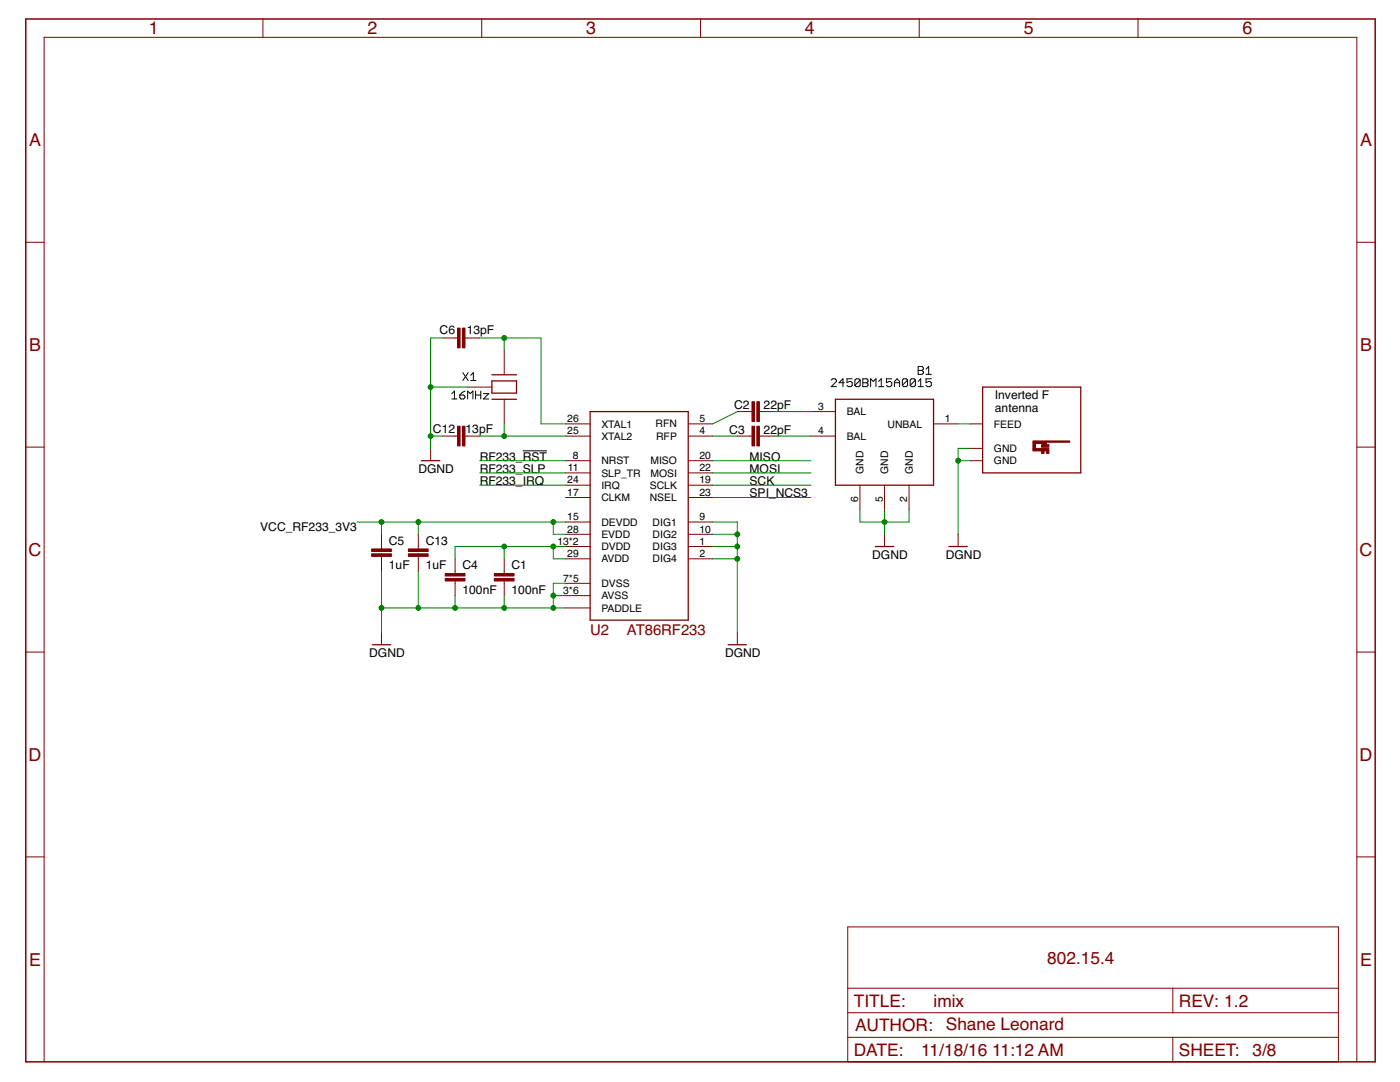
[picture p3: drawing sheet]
<svg xmlns="http://www.w3.org/2000/svg" width="279mm" height="216mm" viewBox="0 0 279 216" stroke-linecap="round" stroke-linejoin="round" font-family="sans-serif">
<g fill="none" stroke="#000" stroke-width=".2">
<path d="M90.2 78.5l.5-.5v1.6M90.2 79.6h1M91.8 78.8h.7l.3 .3v.2l-.3 .3h-.5l-.2-.3zM92.4 74.4l1 1.5M92.8 78l-.5 .3-.5 .5M93.3 79.6v-1.6l.6 .5 .5-.5v1.6M93.4 74.4l-1 1.5M94 74.9l.5-.5v1.5M94 75.9h1M94.9 78.8h1M94.9 78v1.6M95.9 78v1.6"/>
<path d="M96.5 78.5h1l-1 1.1h1M165.9 75.8l.2-.2h.6l.2 .2v.3l-1 1.1h1M168.5 76.4h-1.1l.8-.8v1.6M170.1 75.6h-1.1v.8l.5-.3h.3l.3 .3v.5l-.3 .3h-.5l-.3-.3M171.7 75.8v1.1l-.3 .3h-.5l-.3-.3M171.7 75.8l-.3-.2h-.5l-.3 .2v1.1M171.7 75.8l-1.1 1.1M172.2 75.6h.8l.2 .2v.3l-.2 .3 .2 .2v.3l-.2 .3h-.8zM172.2 76.4h.8M173.8 77.2v-1.6l.5 .5 .5-.5v1.6M175.3 77.2h1.1M175.3 76.1l.6-.5v1.6"/>
<path d="M178 75.6h-1.1v.8l.5-.3h.3l.3 .3v.5l-.3 .3h-.5l-.3-.3M178.5 76.4h1M178.5 77.2v-1.1l.5-.5 .5 .5v1.1M181.1 75.8v1.1l-.2 .3h-.6l-.2-.3M181.1 75.8l-.2-.2h-.6l-.2 .2v1.1M181.1 75.8l-1 1.1M182.7 75.8v1.1l-.3 .3h-.5l-.2-.3M182.7 75.8l-.3-.2h-.5l-.2 .2v1.1M182.7 75.8l-1 1.1M183.2 77.2h1.1M183.2 76.1l.5-.5v1.6M183.2 73.1h.8l.3 .3v.3l-.3 .2 .3 .3v.2l-.3 .3h-.8z"/>
<path d="M183.2 73.9h.8M184.8 74.7h1.1M184.8 73.7l.5-.6v1.6M185.9 75.6h-1.1v.8l.5-.3h.3l.3 .3v.5l-.3 .3h-.5l-.3-.3M104.3 90h4.9"/>
</g>
<g fill="#800000" stroke="#800000" stroke-width=".2">
<path d="M88.9 115.4h3.9v.5h-3.9z"/>
<path d="M88.9 114.4h3.9v.5h-3.9z"/>
<path d="M98.7 115.4h3.9v.5h-3.9z"/>
<path d="M98.7 114.4h3.9v.5h-3.9z"/>
<path d="M74.2 110.5h3.9v.5h-3.9z"/>
<path d="M74.2 109.5h3.9v.5h-3.9z"/>
<path d="M150.1 80.2h.5v3.9h-.5z"/>
<path d="M151 80.2h.6v3.9h-.6z"/>
<path d="M150.1 85h.5v4h-.5z"/>
<path d="M151 85h.6v4h-.6z"/>
<path d="M81.5 110.5h3.9v.5h-3.9z"/>
<path d="M81.5 109.5h3.9v.5h-3.9z"/>
<path d="M92.3 85h.5v4h-.5z"/>
<path d="M91.3 85h.5v4h-.5z"/>
<path d="M92.3 65.5h.5v3.9h-.5z"/>
<path d="M91.3 65.5h.5v3.9h-.5z"/>
<path d="M208.8 90h.5v.5h-.5z"/>
<path d="M207.9 90h.5v.5h-.5z"/>
<path d="M207.9 88.7h1.4v.5h-1.4z"/>
<path d="M208.3 88.5h.6v.2h-.6z"/>
<path d="M206.1 89.5h3.2v.5h-3.2z"/>
<path d="M206.1 88h.6v1.5h-.6z"/>
<path d="M206.6 88h2.2v.5h-2.2z"/>
<path d="M208.8 88h4.7v.2h-4.7z"/>
</g>
<g fill="none" stroke="#800000" stroke-width=".2">
<path d="M52.5 3.8v3.7M96.1 3.8v3.7M139.8 3.8v3.7M183.5 3.8v3.7M227.1 3.8v3.7M5.1 48.3h3.7M270.8 48.3h3.6M88.4 67.4h2.9M92.8 67.4h2.9M93.3 77.2h4.9M100.6 69.9v4.9M100.6 79.7v4.9"/>
<path d="M5.1 89.2h3.7M85.9 89.5v2.4M88.4 87h2.9M92.8 87h2.9M112.9 87h4.9M112.9 84.6h4.9M112.9 91.9h4.9M112.9 96.8h4.9M112.9 99.3h4.9M112.9 94.4h4.9M137.4 87h4.8M137.4 84.6h4.8"/>
<path d="M137.4 91.9h4.8M137.4 96.8h4.8M137.4 99.3h4.8M137.4 94.4h4.8M147.2 82.1h2.9M147.2 87h2.9M151.6 82.1h2.9M151.6 87h2.9M161.8 82.1h4.9M161.8 87h4.9M171.6 96.8v4.9M176.5 96.8v4.9"/>
<path d="M181.4 96.8v4.9M186.3 84.6h4.9M193.7 84.6h2.4M193.7 91.9h2.4M193.7 89.5h2.4M270.8 89.2h3.6M76.1 106.6v2.9M76.1 111v3M83.5 106.6v2.9M83.5 111v3M90.8 111.5v2.9M90.8 115.9v3"/>
<path d="M100.6 111.5v2.9M100.6 115.9v3M112.9 111.5h4.9M112.9 109.1h4.9M112.9 118.9h4.9M112.9 106.6h4.9M112.9 116.4h4.9M112.9 104.2h4.9M137.4 111.5h4.8M137.4 109.1h4.8M137.4 106.6h4.8M137.4 104.2h4.8"/>
<path d="M176.5 106.6v2.5M191.2 106.6v2.5M5.1 130.1h3.7M76.1 126.2v2.5M112.9 121.3h4.9M147.2 126.2v2.5M270.8 130.1h3.6M5.1 171h3.7M270.8 171h3.6M169.2 185h97.9v26.9h-97.9zM169.2 197.2h97.9M234.1 197.2v4.9"/>
<path d="M8.8 211.9v-204.4h262v204.4M169.2 202.1h97.9M169.2 207h97.9M234.1 207v4.9"/>
</g>
<path d="M98.2 79.7h4.9M98.2 74.8h4.9M98.2 76h4.9v2.4h-4.9zM166.7 79.7h19.6v17.1h-19.6zM196.1 77.2h19.6v17.2h-19.6zM84.1 91.9h3.7M117.8 82.1h19.6v41.6h-19.6zM174.7 109.1h3.7M189.4 109.1h3.6M74.3 128.7h3.7M145.3 128.7h3.7" fill="none" stroke="#800000" stroke-width=".25"/>
<path d="M5.1 3.8h269.3v208.1h-269.3z" fill="none" stroke="#800000" stroke-width=".3"/>
<g fill="none" stroke="#008000" stroke-width=".2">
<path d="M85.9 77.2h7.4M88.4 67.4h-2.5v22.1M95.7 67.4h12.3v17.2h4.9M100.6 67.4v2.5M85.9 87h2.5M95.7 87h17.2M95.7 96.8h17.2M95.7 91.9h17.2M95.7 94.4h17.2M100.6 84.6v2.4M142.2 87h5M142.2 96.8h19.6"/>
<path d="M142.2 91.9h19.6M142.2 94.4h19.6M142.2 99.3h19.6M147.2 82.1l-5 2.5M154.5 87h7.3M154.5 82.1h7.3M191.2 91.9h2.5M191.2 84.6h2.5M193.7 89.5h-2.5v17.1M71.2 104.2h41.7M76.1 104.2v2.4M76.1 114v12.2"/>
<path d="M83.5 104.2v2.4M83.5 114v7.3M90.8 118.9v2.4M100.6 109.1v2.4M100.6 118.9v2.4M110.4 104.2v2.4h2.5M110.4 109.1v2.4h2.5M110.4 118.9h2.5M112.9 116.4h-2.5v4.9M112.9 109.1h-22.1v2.4M142.2 104.2h5v22M142.2 106.6h5"/>
<path d="M142.2 109.1h5M142.2 111.5h5M171.6 101.7v2.5h9.8v-2.5M176.5 101.7v4.9M76.1 121.3h36.8"/>
</g>
<g fill="#008000" stroke="#008000" stroke-width=".2">
<circle cx="100.6" cy="87" r=".49"/>
<circle cx="83.5" cy="104.2" r=".49"/>
<circle cx="110.4" cy="104.2" r=".49"/>
<circle cx="76.1" cy="104.2" r=".49"/>
<circle cx="100.6" cy="109.1" r=".49"/>
<circle cx="110.4" cy="109.1" r=".49"/>
<circle cx="100.6" cy="67.4" r=".49"/>
<circle cx="110.4" cy="118.9" r=".49"/>
<circle cx="110.4" cy="121.3" r=".49"/>
<circle cx="100.6" cy="121.3" r=".49"/>
<circle cx="90.8" cy="121.3" r=".49"/>
<circle cx="83.5" cy="121.3" r=".49"/>
<circle cx="76.1" cy="121.3" r=".49"/>
<circle cx="147.2" cy="106.6" r=".49"/>
<circle cx="147.2" cy="109.1" r=".49"/>
<circle cx="147.2" cy="111.5" r=".49"/>
<circle cx="176.5" cy="104.2" r=".49"/>
<circle cx="191.2" cy="91.9" r=".49"/>
<circle cx="85.9" cy="87" r=".49"/>
<circle cx="85.9" cy="77.2" r=".49"/>
</g>
<g font-size="3.6" fill="#800000">
<text x="29.7" y="6.9">1</text>
<text x="73.3" y="6.9">2</text>
<text x="117" y="6.9">3</text>
<text x="160.7" y="6.9">4</text>
<text x="204.3" y="6.9">5</text>
<text x="248" y="6.9">6</text>
<text x="5.8" y="29.1">A</text>
<text x="271.4" y="29.1">A</text>
<text x="5.8" y="70">B</text>
<text x="271.4" y="70">B</text>
<text x="5.7" y="110.9">C</text>
<text x="271.3" y="110.9">C</text>
<text x="5.7" y="151.8">D</text>
<text x="271.3" y="151.8">D</text>
<text x="5.8" y="192.7">E</text>
<text x="271.4" y="192.7">E</text>
</g>
<g font-size="3.5" fill="#800000">
<text x="209" y="192.3">802.15.4</text>
<text x="170.4" y="200.9">TITLE:</text>
<text x="186.3" y="200.9">imix</text>
<text x="235.3" y="200.9">REV: 1.2</text>
<text x="170.6" y="205.8">AUTHOR:</text>
<text x="188.8" y="205.5">Shane Leonard</text>
<text x="170.4" y="210.7">DATE:</text>
<text x="183.9" y="210.7">11/18/16</text>
<text x="198" y="210.7">11:12 AM</text>
<text x="235.3" y="210.7">SHEET:</text>
<text x="250" y="210.7">3/8</text>
</g>
<g font-size="3" fill="#800000">
<text x="117.8" y="126.7">U2</text>
<text x="125.1" y="126.7">AT86RF233</text>
</g>
<g font-size="2.4">
<text x="87.7" y="66.6">C6</text>
<text x="93.2" y="66.6">13pF</text>
<text x="146.5" y="81.6">C2</text>
<text x="152.4" y="81.6">22pF</text>
<text x="198.6" y="79.7">Inverted F</text>
<text x="198.6" y="82.1">antenna</text>
<text x="86.4" y="86.4">C12</text>
<text x="92.9" y="86.4">13pF</text>
<text x="145.6" y="86.5">C3</text>
<text x="152.4" y="86.5">22pF</text>
<text x="83.5" y="94.4">DGND</text>
<text x="95.7" y="91.9">RF233_RST</text>
<text x="95.7" y="94.4">RF233_SLP</text>
<text x="149.6" y="91.9">MISO</text>
<text x="149.6" y="94.4">MOSI</text>
<text x="95.7" y="96.8">RF233_IRQ</text>
<text x="149.6" y="96.8">SCK</text>
<text x="149.6" y="99.3">SPI_NCS3</text>
<text x="51.9" y="105.9">VCC_RF233_3V3</text>
<text x="77.6" y="113.6">1uF</text>
<text x="77.6" y="108.7">C5</text>
<text x="85" y="113.6">1uF</text>
<text x="85" y="108.7">C13</text>
<text x="92.3" y="113.6">C4</text>
<text x="102.1" y="113.6">C1</text>
<text x="174.1" y="111.5">DGND</text>
<text x="188.8" y="111.5">DGND</text>
<text x="92.3" y="118.5">100nF</text>
<text x="102.1" y="118.5">100nF</text>
<text x="73.7" y="131.1">DGND</text>
<text x="144.7" y="131.1">DGND</text>
</g>
<g font-size="2.1">
<text x="163.3" y="81.8">3</text>
<text x="169" y="82.9">BAL</text>
<text x="113.2" y="84.2">26</text>
<text x="113.2" y="86.7">25</text>
<text x="120" y="85.3">XTAL1</text>
<text x="120" y="87.8">XTAL2</text>
<text x="130.8" y="85.3">RFN</text>
<text x="130.9" y="87.7">RFP</text>
<text x="139.6" y="84.2">5</text>
<text x="139.6" y="86.7">4</text>
<text x="163.3" y="86.7">4</text>
<text x="169" y="87.7">BAL</text>
<text x="177.1" y="85.3">UNBAL</text>
<text x="188.6" y="84.2">1</text>
<text x="198.4" y="85.3">FEED</text>
<text x="113.4" y="94">11</text>
<text x="114.3" y="91.6">8</text>
<text x="120" y="92.7">NRST</text>
<text x="120" y="95.1">SLP_TR</text>
<text x="129.8" y="95.1">MOSI</text>
<text x="129.8" y="92.6">MISO</text>
<text x="139.6" y="94">22</text>
<text x="139.6" y="91.6">20</text>
<text x="172.4" y="94.6" transform="rotate(-90 172.4 94.6)">GND</text>
<text x="177.2" y="94.6" transform="rotate(-90 177.2 94.6)">GND</text>
<text x="182.1" y="94.6" transform="rotate(-90 182.1 94.6)">GND</text>
<text x="198.4" y="92.7">GND</text>
<text x="198.4" y="90.2">GND</text>
<text x="113.2" y="96.5">24</text>
<text x="113.2" y="98.9">17</text>
<text x="120" y="97.5">IRQ</text>
<text x="120" y="100">CLKM</text>
<text x="129.7" y="100">NSEL</text>
<text x="129.7" y="97.5">SCLK</text>
<text x="139.6" y="98.9">23</text>
<text x="139.6" y="96.5">19</text>
<text x="171.3" y="100.2" transform="rotate(-90 171.3 100.2)">6</text>
<text x="176.2" y="100.2" transform="rotate(-90 176.2 100.2)">5</text>
<text x="181.1" y="100.2" transform="rotate(-90 181.1 100.2)">2</text>
<text x="113.2" y="106.3">28</text>
<text x="113.2" y="103.8">15</text>
<text x="120" y="107.3">EVDD</text>
<text x="120" y="104.9">DEVDD</text>
<text x="130.2" y="107.3">DIG2</text>
<text x="130.2" y="104.9">DIG1</text>
<text x="139.6" y="106.3">10</text>
<text x="139.6" y="103.8">9</text>
<text x="111.2" y="108.7">13*2</text>
<text x="113.2" y="111.2">29</text>
<text x="120" y="112.2">AVDD</text>
<text x="120" y="109.8">DVDD</text>
<text x="130.2" y="112.2">DIG4</text>
<text x="130.2" y="109.8">DIG3</text>
<text x="139.6" y="111.2">2</text>
<text x="139.6" y="108.7">1</text>
<text x="112.4" y="118.5">3*6</text>
<text x="112.4" y="116.1">7*5</text>
<text x="120" y="119.6">AVSS</text>
<text x="120" y="117.1">DVSS</text>
<text x="120" y="122">PADDLE</text>
</g>
</svg>
